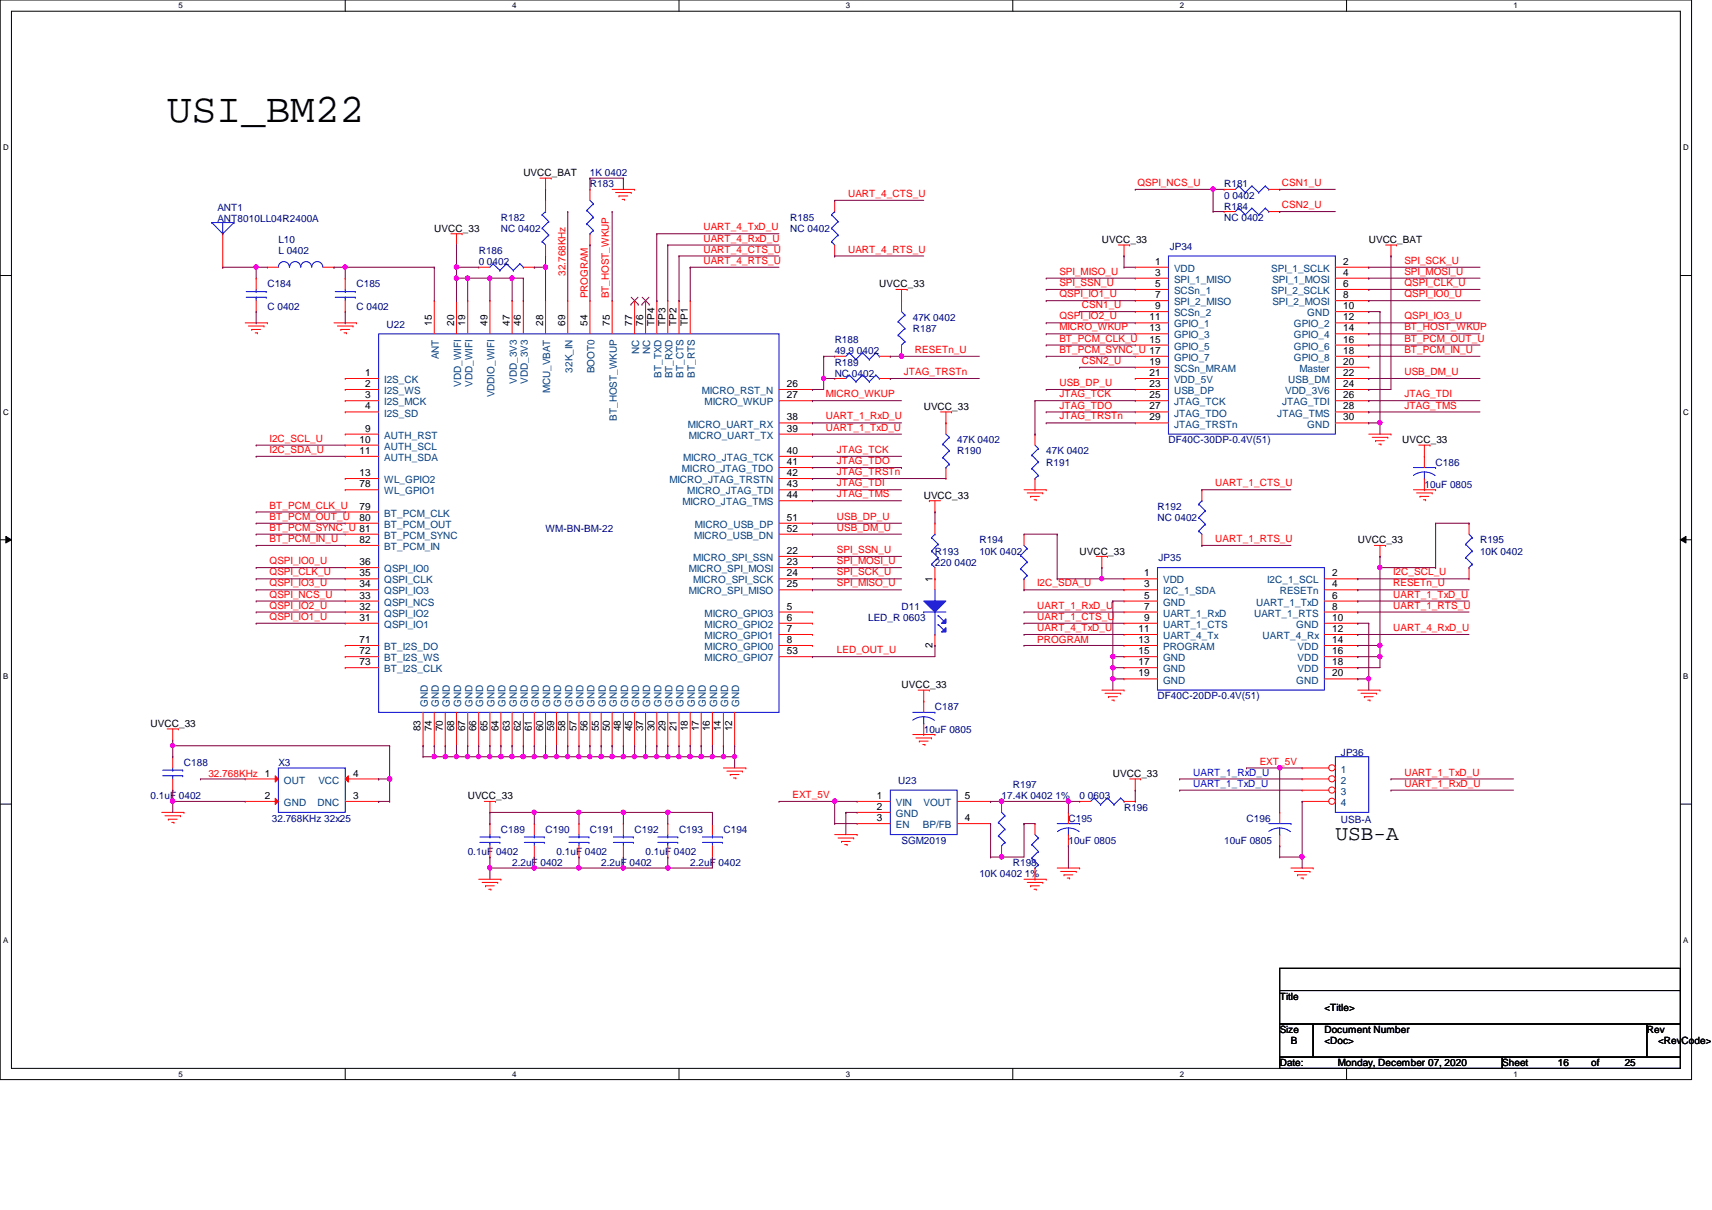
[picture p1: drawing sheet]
# OrCAD Capture schematic 41 USI_BM22_RF.DSN
size B

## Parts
ANT1  ANT8010LL04R2400A  [ANT-AN-SMD-BT-11GB]
C184  C 0402  [C0402]
C185  C 0402  [C0402]
C186  10uF 0805  [C0805]
C187  10uF 0805  [C0805]
C188  0.1uF 0402  [C0402]
C189  0.1uF 0402  [C0402]
C190  2.2uF 0402  [C0402]
C191  0.1uF 0402  [C0402]
C192  2.2uF 0402  [C0402]
C193  0.1uF 0402  [C0402]
C194  2.2uF 0402  [C0402]
C195  10uF 0805  [C0805]
C196  10uF 0805  [C0805]
D11  LED_R 0603  [LED-S]
JP34  DF40C-30DP-0.4V(51)  [CON-DF40C-30DP-0.4V]
JP35  DF40C-20DP-0.4V(51)  [CON-DF40C-20DP-0.4V]
JP36  USB-A  [USB-A-4P]
L10  L 0402  [L0402]
R181  0 0402  [R0402]
R182  NC 0402  [R0402]
R183  1K 0402  [R0402]
R184  NC 0402  [R0402]
R185  NC 0402  [R0402]
R186  0 0402  [R0402]
R187  47K 0402  [R0402]
R188  49.9 0402  [R0402]
R189  NC 0402  [R0402]
R190  47K 0402  [R0402]
R191  47K 0402  [R0402]
R192  NC 0402  [R0402]
R193  220 0402  [R0402]
R194  10K 0402  [R0402]
R195  10K 0402  [R0402]
R196  0 0603  [R0603]
R197  17.4K 0402 1%  [R0402]
R198  10K 0402 1%  [R0402]
U22  WM-BN-BM-22  [U-WM-BN-BM-22]
U23  SGM2019  [U-SOT-23-5]
X3  32.768KHz 32x25  [XTAL-3.2X2.5-4P]

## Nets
GND_U: C184.2 C185.2 C186.2 C187.2 C188.2 C189.2 C190.2 C191.2 C192.2 C193.2 C194.2 C195.2 C196.2 JP34.10(GND) JP34.30(GND) JP35.5(GND) JP35.10(GND) JP35.15(GND) JP35.17(GND) JP35.19(GND) JP35.20(GND) JP36.4 R183.1 R191.2 R198.2 U22.12(GND) U22.14(GND) U22.16(GND) U22.17(GND) U22.18(GND) U22.21(GND) U22.29(GND) U22.30(GND) U22.37(GND) U22.45(GND) U22.48(GND) U22.50(GND) U22.55(GND) U22.56(GND) U22.57(GND) U22.58(GND) U22.59(GND) U22.60(GND) U22.61(GND) U22.62(GND) U22.63(GND) U22.64(GND) U22.65(GND) U22.66(GND) U22.67(GND) U22.68(GND) U22.70(GND) U22.74(GND) U22.83(GND) U23.2(GND) X3.2(GND)
32.768KHz: U22.69(32K_IN) X3.1(OUT)
BT_HOST_WKUP: JP34.14(GPIO_4) U22.75(BT_HOST_WKUP)
BT_PCM_CLK_U: JP34.15(GPIO_5) U22.79(BT_PCM_CLK)
BT_PCM_IN_U: JP34.18(GPIO_8) U22.82(BT_PCM_IN)
BT_PCM_OUT_U: JP34.16(GPIO_6) U22.80(BT_PCM_OUT)
BT_PCM_SYNC_U: JP34.17(GPIO_7) U22.81(BT_PCM_SYNC)
CSN1_U: JP34.9(SCSn_2) R181.2
CSN2_U: JP34.19(SCSn_MRAM) R184.2
EXT_5V: C196.1 JP36.1 U23.1(VIN) U23.3(EN)
I2C_SCL_U: JP35.2(I2C_1_SCL) R195.2 U22.10(AUTH_SCL)
I2C_SDA_U: JP35.3(I2C_1_SDA) R194.2 U22.11(AUTH_SDA)
JTAG_TCK: JP34.25(JTAG_TCK) R191.1 U22.40(MICRO_JTAG_TCK)
JTAG_TDI: JP34.26(JTAG_TDI) U22.43(MICRO_JTAG_TDI)
JTAG_TDO: JP34.27(JTAG_TDO) U22.41(MICRO_JTAG_TDO)
JTAG_TMS: JP34.28(JTAG_TMS) U22.44(MICRO_JTAG_TMS)
JTAG_TRSTn: JP34.29(JTAG_TRSTn) R189.2 R190.2 U22.42(MICRO_JTAG_TRSTN)
LED_OUT_U: D11.2(CATHODE) U22.53(MICRO_GPIO7)
MICRO_WKUP: JP34.13(GPIO_3) U22.27(MICRO_WKUP)
PROGRAM: JP35.13(PROGRAM) R183.2 U22.54(BOOT0)
QSPI_CLK_U: JP34.6(SPI_2_SCLK) U22.35(QSPI_CLK)
QSPI_IO0_U: JP34.8(SPI_2_MOSI) U22.36(QSPI_IO0)
QSPI_IO1_U: JP34.7(SPI_2_MISO) U22.31(QSPI_IO1)
QSPI_IO2_U: JP34.11(GPIO_1) U22.32(QSPI_IO2)
QSPI_IO3_U: JP34.12(GPIO_2) U22.34(QSPI_IO3)
QSPI_NCS_U: R181.1 R184.1 U22.33(QSPI_NCS)
RESETn_U: JP35.4(RESETn) R187.2 R188.2
SPI_MISO_U: JP34.3(SPI_1_MISO) U22.25(MICRO_SPI_MISO)
SPI_MOSI_U: JP34.4(SPI_1_MOSI) U22.23(MICRO_SPI_MOSI)
SPI_SCK_U: JP34.2(SPI_1_SCLK) U22.24(MICRO_SPI_SCK)
SPI_SSN_U: JP34.5(SCSn_1) U22.22(MICRO_SPI_SSN)
UART_1_CTS_U: JP35.9(UART_1_CTS) R192.2
UART_1_RTS_U: JP35.8(UART_1_RTS) R192.1
UART_1_RxD_U: JP35.7(UART_1_RxD) JP36.2 U22.38(MICRO_UART_RX)
UART_1_TxD_U: JP35.6(UART_1_TxD) JP36.3 U22.39(MICRO_UART_TX)
UART_4_CTS_U: R185.2 U22.TP2(BT_CTS)
UART_4_RTS_U: R185.1 U22.TP1(BT_RTS)
UART_4_RxD_U: JP35.12(UART_4_Rx) U22.TP3(BT_RXD)
UART_4_TxD_U: JP35.11(UART_4_Tx) U22.TP4(BT_TXD)
USB_DM_U: JP34.22(USB_DM) U22.52(MICRO_USB_DN)
USB_DP_U: JP34.23(USB_DP) U22.51(MICRO_USB_DP)
UVCC_33: C186.1 C187.1 C188.1 C189.1 C190.1 C191.1 C192.1 C193.1 C194.1 JP34.1(VDD) JP35.1(VDD) JP35.14(VDD) JP35.16(VDD) JP35.18(VDD) R186.1 R187.1 R190.1 R193.2 R194.1 R195.1 R196.2 U22.19(VDD_WIFI) U22.20(VDD_WIFI) U22.46(VDD_3V3) U22.47(VDD_3V3) U22.49(VDDIO_WIFI) X3.3(DNC) X3.4(VCC)
UVCC_BAT: JP34.24(VDD_3V6) R182.2
N07402: R182.1 R186.2 U22.28(MCU_VBAT)
N07502: ANT1.1 C184.1 L10.1
N07514: C185.1 L10.2 U22.15(ANT)
N07962: R188.1 R189.1 U22.26(MICRO_RST_N)
N09164: C195.1 R196.1 R197.1 U23.5(VOUT)
N09260: R197.2 R198.1 U23.4(BP/FB)
N10675: D11.1(ANODE) R193.1

Not connected (* = marked no-connect by the designer): JP34 20(Master) 21(VDD_5V); U22 1(I2S_CK) 2(I2S_WS) 3(I2S_MCK) 4(I2S_SD) 5(MICRO_GPIO3) 6(MICRO_GPIO2) 7(MICRO_GPIO1) 8(MICRO_GPIO0) 9(AUTH_RST) 13(WL_GPIO2) 71(BT_I2S_DO) 72(BT_I2S_WS) 73(BT_I2S_CLK) 76(NC)* 77(NC)* 78(WL_GPIO1)

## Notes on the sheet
- USI_BM22
- USB-A
